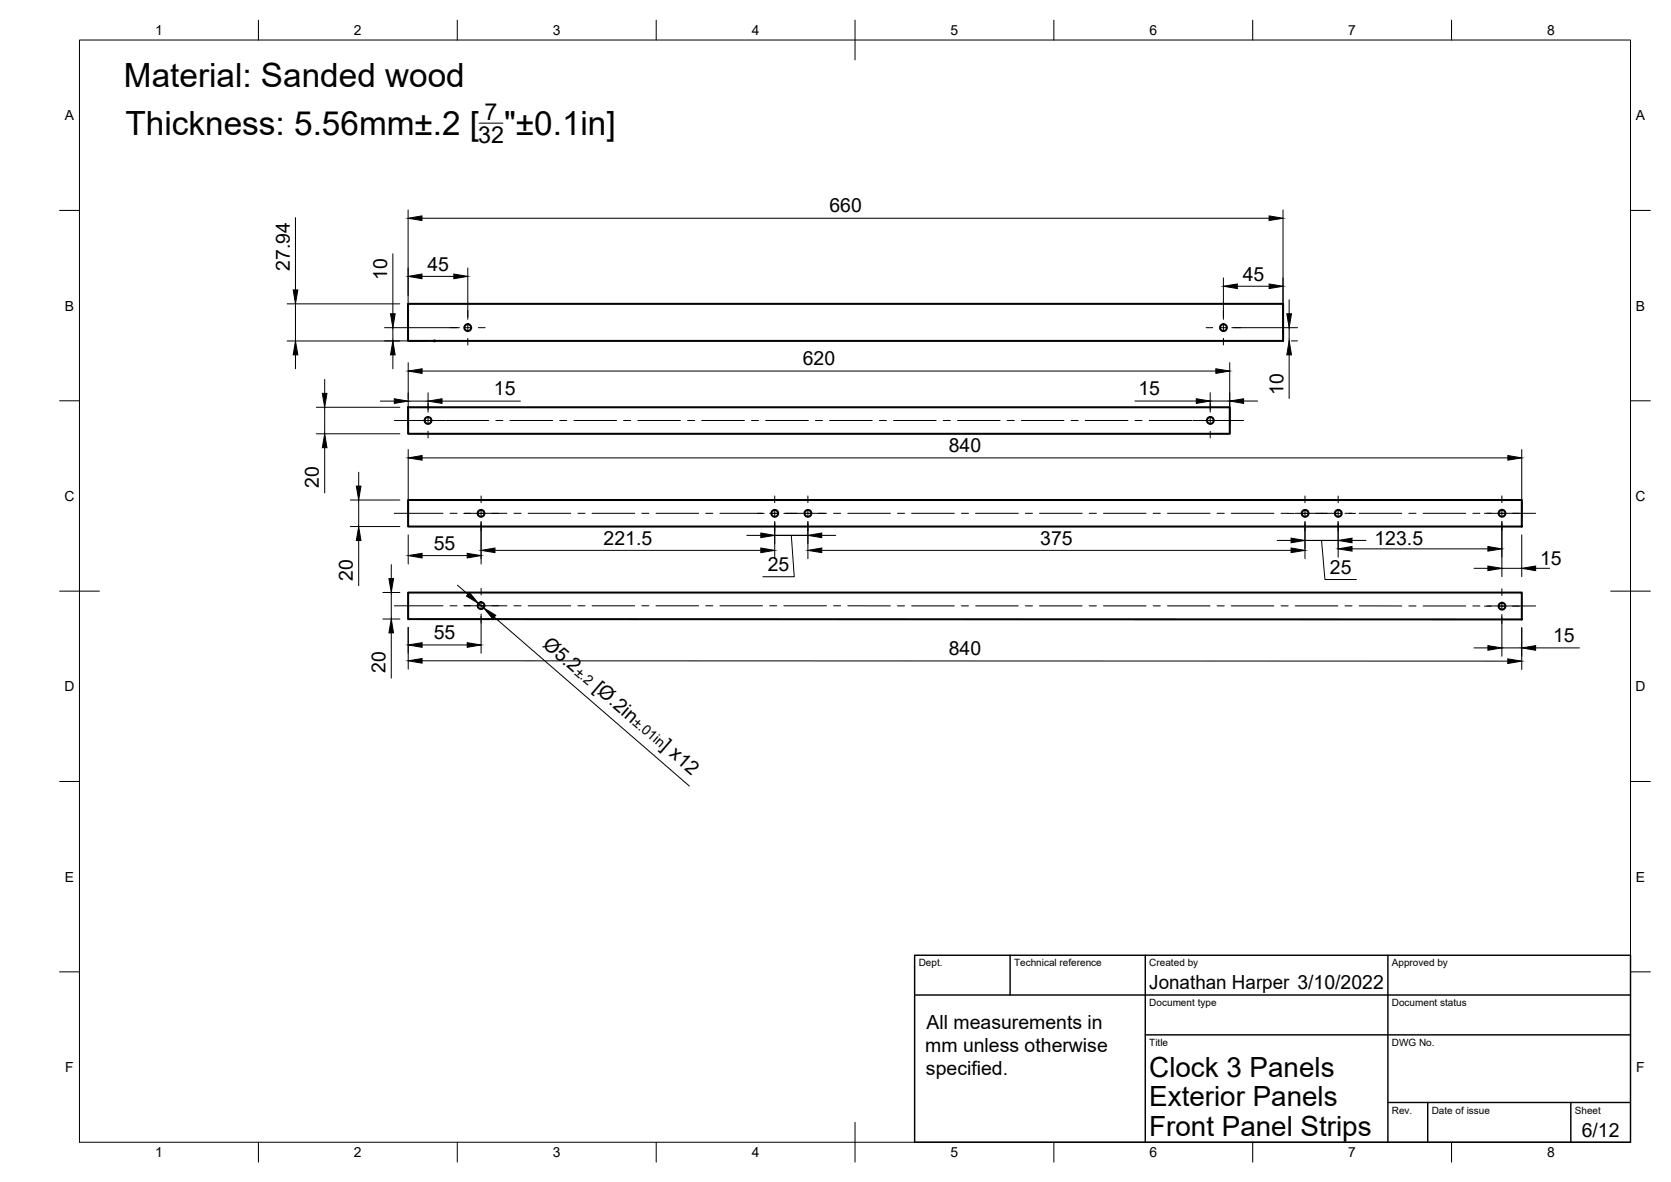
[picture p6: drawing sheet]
<svg xmlns="http://www.w3.org/2000/svg" width="420mm" height="297mm" viewBox="0 0 420 297" stroke-linecap="round" stroke-linejoin="round" font-family="sans-serif">
<!-- layer: Visible -->
<g fill="none" stroke="#000" stroke-width=".51">
<path d="M102.6 76.4h220v9.3h-220zM102.6 102.3h206.6v6.7h-206.6zM102.6 125.7h280.1v6.6h-280.1zM102.6 148.9h280.1v6.8l-280.1-.1z"/>
<circle cx="117.6" cy="82.3" r=".86"/>
<circle cx="307.6" cy="82.3" r=".86"/>
<circle cx="107.6" cy="105.7" r=".86"/>
<circle cx="304.3" cy="105.7" r=".86"/>
<circle cx="121" cy="129" r=".86"/>
<circle cx="194.8" cy="129" r=".86"/>
<circle cx="203.1" cy="129" r=".86"/>
<circle cx="328.2" cy="129" r=".86"/>
<circle cx="336.5" cy="129" r=".86"/>
<circle cx="377.7" cy="129" r=".86"/>
<circle cx="121" cy="152.2" r=".86"/>
<circle cx="377.7" cy="152.3" r=".86"/>
</g>
<circle cx="109.3" cy="85.7" r=".24" fill="#000" stroke="#000" stroke-width=".25"/>
<!-- layer: Border -->
<g fill="none" stroke="#000" stroke-width=".25">
<path d="M20 10.1h390v276.9h-390zM65 5.1v5M115 5.1v5M165 5.1v5M215 5.1v10M265 5.1v5M315 5.1v5M365 5.1v5M15 52.9h5M410 52.9h5M15 100.7h5M410 100.7h5"/>
<path d="M15 148.6h10M405 148.6h10M15 196.4h5M410 196.4h5M15 244.2h5M410 244.2h5M65 287v5M115 287v5M165 287v5M215 282.1v9.9M265 287v5M315 287v5"/>
<path d="M365 287v5"/>
</g>
<!-- layer: TitleBlock -->
<path d="M230 240.1h180v46.9h-180zM230 250h180M254 240.1v9.9M288 240.1v46.9M349 240.1v46.9M288 260.1h122M349 277.1h61M359 277.1v9.9M395 277.1v9.9" fill="none" stroke="#000" stroke-width=".36"/>
<!-- layer: Dimensions -->
<g fill="none" stroke="#000" stroke-width=".25">
<path d="M74.3 54.7v18.2M102.6 52.8v30.8M106.1 54.8h213M322.6 52.8v30.8M72.2 76.4h28.3M74.3 76.4v9.3M98.8 63.8v15.1M106.1 69.5h8M117.6 67.4v12.8M307.6 69.8v10.4M311.1 71.9h8M324.1 75.3v3.6"/>
<path d="M74.3 89.2v3.5M81.6 95.3v3.6M96.7 82.3h18.8M98.8 82.3v3.4M98.8 89.2v3.5M102.6 91.2v15.7M106.1 93.2h199.6M107.2 85.7h-35M107.6 98.7v4.9M304.3 98.7v4.9M309.2 91.2v15.7M309.7 82.3h16.5"/>
<path d="M324.1 82.3v3.4M324.1 89.2v10.9M324.7 85.7h1.5M79.5 102.3h21M79.5 109h21M81.6 102.3v6.7M81.6 112.5v11.4M90.2 118.7v3.5M95.6 100.8h3.5M102.6 113v17.2M102.6 100.8h5M106.1 115.1h273"/>
<path d="M111.1 100.8h19.8M285.4 100.8h15.4M304.3 100.8h4.9M312.7 100.8h3.5M382.6 113v17.2M88.1 125.7h12.4M88.1 132.3h12.4M90.2 125.7v6.6M90.2 135.8v11.4M102.6 134.4v7.3M106.1 139.6h11.4M121 131.1v10.6"/>
<path d="M124.5 138.3h66.8M187.8 134.5h3.5M194.8 131.1v9.3M199 134.5l.7 10.4h-7.9M203.1 134.5h-8.3h8.3M203.1 131.1v9.3M206.6 138.3h118M206.6 134.5h3.5M321.1 135.8h3.5M328.1 131.1v9.3M332.3 135.8l.8 9.8h8M336.5 135.8h-8.4h8.4"/>
<path d="M336.5 131.1v8.9M340 137.9h34.1M340 135.8h3.5M377.6 131.1v13.8M382.6 134.4v10.5M96.3 148.9h4.2M96.3 155.6h4.2M98.4 141.9v3.5M98.4 148.9v6.7M98.4 159.1v11.3M102.6 157.7v10.5M115 147.1l2.7 2.3"/>
<path d="M120.3 151.6l1.3 1.2M121 154.3v9.9M124.3 155.1l49 42.4M370.6 142.8h3.5M377.6 154.4v10.5M377.6 142.8h5M382.6 157.8v10.5M386.1 142.8h3.5M106.1 166.1h273M106.1 162.1h11.4M370.6 162.8h3.5M377.6 162.8h5"/>
<path d="M386.1 162.8h11"/>
</g>
<g fill="#000" stroke="#000" stroke-width=".25">
<path d="M102.6 54.8l3.5-.5v1.1zM319.1 54.3l3.5 .5-3.5 .6zM73.7 72.9h1.2l-.6 3.5zM98.2 78.9h1.2l-.6 3.4zM102.6 69.5l3.5-.6v1.1zM114.1 68.9l3.5 .6-3.5 .5zM307.6 71.9l3.5-.5v1.1zM319.1 71.4l3.5 .5-3.5 .6zM323.6 78.9h1.1l-.6 3.4zM74.3 85.7l.6 3.5h-1.2zM81 98.9h1.2l-.6 3.4zM98.8 85.7l.6 3.5h-1.2z"/>
<path d="M102.6 93.2l3.5-.5v1.1zM305.7 92.7l3.5 .5-3.5 .6zM324.1 85.7l.6 3.5h-1.1zM81.6 109l.6 3.5h-1.2zM99.1 100.2l3.5 .6-3.5 .6zM102.6 115.1l3.5-.6v1.1zM107.6 100.8l3.5-.6v1.2zM300.8 100.2l3.5 .6-3.5 .6zM309.2 100.8l3.5-.6v1.2zM379.1 114.5l3.5 .6-3.5 .5zM89.6 122.2h1.2l-.6 3.5zM90.2 132.3l.6 3.5h-1.2z"/>
<path d="M102.6 139.6l3.5-.5v1.1zM117.5 139.1l3.5 .5-3.5 .6zM121 138.3l3.5-.6v1.2zM191.3 133.9l3.5 .6-3.5 .6zM191.3 137.7l3.5 .6-3.5 .6zM203.1 138.3l3.5-.6v1.2zM203.1 134.5l3.5-.6v1.2zM324.6 135.2l3.5 .6-3.5 .6zM324.6 137.7l3.5 .6-3.5 .6zM336.5 137.9l3.5-.6v1.2zM336.5 135.8l3.5-.6v1.2zM374.1 137.3l3.5 .6-3.5 .6z"/>
<path d="M97.8 145.4h1.2l-.6 3.5zM98.4 155.6l.6 3.5h-1.2zM118 148.9l2.3 2.7-3-1.8zM121.6 152.8l3.1 1.8-.8 .9zM374.1 142.2l3.5 .6-3.5 .6zM382.6 142.8l3.5-.6v1.2zM102.6 166.1l3.5-.6v1.2zM102.6 162.1l3.5-.6v1.2zM117.5 161.5l3.5 .6-3.5 .6zM374.1 162.2l3.5 .6-3.5 .6zM379.1 165.6l3.5 .5-3.5 .6zM382.6 162.8l3.5-.6v1.2z"/>
</g>
<!-- layer: Center Lines -->
<g fill="none" stroke="#000" stroke-width=".25">
<path d="M117.6 78v1.7M307.6 78v1.7M113.2 82.3h1.7M116.7 82.3h1.8M117.6 81.5v1.7M117.6 85v1.7M120.3 82.3h1.7M303.3 82.3h1.6M306.7 82.3h1.8M307.6 81.5v1.7M307.6 85v1.7M310.3 82.3h1.7"/>
<path d="M99.1 105.7h9.4M107.6 101.3v1.7M107.6 104.8v1.8M107.6 108.4v1.7M108.6 105.7h3.4M112.2 105.7h10.7M124.7 105.7h1.7M128.2 105.7h10.8M140.7 105.7h1.8M144.3 105.7h10.7M156.8 105.7h1.8M160.4 105.7h10.7"/>
<path d="M172.9 105.7h1.8M176.4 105.7h10.8M189 105.7h1.7M192.5 105.7h10.7M205 105.7h1.8M208.6 105.7h10.7M221.1 105.7h1.8M224.7 105.7h10.7M237.2 105.7h1.8M240.7 105.7h10.8M253.2 105.7h1.8M256.8 105.7h10.7"/>
<path d="M269.3 105.7h1.8M272.9 105.7h10.7M285.4 105.7h1.8M289 105.7h10.7M299.9 105.7h3.4M303.4 105.7h9.3M304.3 101.3v1.7M304.3 104.8v1.8M304.3 108.4v1.7M99.1 129h12.3M113.2 129h1.7M121 124.6v1.7"/>
<path d="M121 128.1v1.8M121 131.7v1.7M127.4 129h-10.8M129.2 129h1.8M132.8 129h10.7M145.3 129h1.8M148.9 129h10.7M161.4 129h1.8M165 129h10.7M177.4 129h1.8M181 129h11.1M193.5 129h2.2"/>
<path d="M194.8 124.6v1.7M194.8 128.1v1.8M194.8 131.7v1.7M197.1 129h10.7M203.1 124.6v1.7M203.1 128.1v1.8M203.1 131.7v1.7M209.6 129h1.8M213.2 129h10.7M225.7 129h1.8M229.2 129h10.7M241.7 129h1.8"/>
<path d="M245.3 129h10.7M257.8 129h1.8M261.4 129h10.7M273.9 129h1.8M277.5 129h10.7M290 129h1.7M293.5 129h10.7M306 129h1.8M309.6 129h10.7M322.1 129h3.4M325.7 129h11.7M328.1 124.6v1.7"/>
<path d="M328.1 128.1v1.8M328.1 131.7v1.7M336.5 124.6v1.7M336.5 128.1v1.8M336.5 131.7v1.7M338.2 129h2.6M341.8 129h10.7M354.2 129h1.8M357.8 129h10.7M370.3 129h1.8M373.3 129h12.8M377.6 124.6v1.7"/>
<path d="M377.6 128.1v1.8M377.6 131.7v1.7M99.1 152.2h12.3M113.2 152.2h1.7M116.6 152.2h10.8M121 147.8v1.7M121 151.3v1.8M121 154.9v1.7M129.2 152.2h1.8M132.8 152.2h10.7M145.3 152.2h1.8M148.9 152.2h10.7"/>
<path d="M161.4 152.2h1.8M165 152.2h10.7M177.4 152.2h1.8M181 152.2h10.7M193.5 152.2h1.8M197.1 152.2h10.7M209.6 152.2h1.8M213.2 152.2l10.7 .1M225.7 152.3h1.8M229.2 152.3h10.7M241.7 152.3h1.8M245.3 152.3h10.7"/>
<path d="M257.8 152.3h1.8M261.4 152.3h10.7M273.9 152.3h1.8M277.5 152.3h10.7M290 152.3h1.7M293.5 152.3h10.7M306 152.3h1.8M309.6 152.3h10.7M322.1 152.3h1.8M325.7 152.3h10.7M338.2 152.3h1.8M341.8 152.3h10.7"/>
<path d="M354.2 152.3h1.8M357.8 152.3h10.7M370.3 152.3h1.8M377.6 148v1.7M377.6 151.4v1.8M377.6 155v1.7M386.1 152.3h-12.8"/>
</g>
<!-- layer: Annotations -->
<path d="M120.5 31h5.9" fill="none" stroke="#000" stroke-width=".25"/>
<g font-size="8.4">
<text x="31.2" y="22">Material: Sanded wood</text>
<text x="31.6" y="33.9">Thickness: 5.56mm±.2 [</text>
<text x="126.7" y="33.9">&quot;±0.1in]</text>
</g>
<g font-size="7">
<text x="289" y="270.6">Clock 3 Panels</text>
<text x="289" y="278.1">Exterior Panels</text>
<text x="289" y="285.5">Front Panel Strips</text>
</g>
<g font-size="5.9">
<text x="120.2" y="35.9">32</text>
<text x="121.8" y="30.3">7</text>
</g>
<g font-size="4.9">
<text x="208.6" y="53.4">660</text>
<text x="72.8" y="68.1" transform="rotate(-90 72.8 68.1)">27.94</text>
<text x="97.3" y="70.4" transform="rotate(-90 97.3 70.4)">10</text>
<text x="107.5" y="68">45</text>
<text x="312.5" y="70.5">45</text>
<text x="201.9" y="91.8">620</text>
<text x="124.2" y="99.3">15</text>
<text x="286.2" y="99.3">15</text>
<text x="322.7" y="99.3" transform="rotate(-90 322.7 99.3)">10</text>
<text x="238.6" y="113.6">840</text>
<text x="80.2" y="122.6" transform="rotate(-90 80.2 122.6)">20</text>
<text x="151.8" y="136.8">221.5</text>
<text x="261.6" y="136.8">375</text>
<text x="345.6" y="137">123.5</text>
<text x="109.1" y="138.2">55</text>
<text x="193.1" y="143.5">25</text>
<text x="387.2" y="141.9">15</text>
<text x="88.7" y="145.9" transform="rotate(-90 88.7 145.9)">20</text>
<text x="334.4" y="144.2">25</text>
<text x="109.1" y="160.6">55</text>
<text x="390.5" y="161.4">15</text>
<text x="136.3" y="162.3" transform="rotate(41 136.3 162.3)">Ø5.2</text>
<text x="238.6" y="164.6">840</text>
<text x="96.9" y="169.2" transform="rotate(-90 96.9 169.2)">20</text>
<text x="149" y="173.3" transform="rotate(41 149 173.3)">[Ø.2in</text>
<text x="166" y="188.1" transform="rotate(41 166 188.1)">] x12</text>
<text x="289" y="248.5">Jonathan Harper 3/10/2022</text>
<text x="233" y="258.5">All measurements in</text>
<text x="232.6" y="264.3">mm unless otherwise</text>
<text x="232.8" y="270.2">specified.</text>
<text x="397.7" y="285.7">6/12</text>
</g>
<g font-size="3.5">
<text x="39" y="8.8">1</text>
<text x="89" y="8.8">2</text>
<text x="139" y="8.8">3</text>
<text x="189" y="8.8">4</text>
<text x="239" y="8.8">5</text>
<text x="289" y="8.8">6</text>
<text x="339" y="8.8">7</text>
<text x="389" y="8.8">8</text>
<text x="16.3" y="30.2">A</text>
<text x="411.3" y="30.2">A</text>
<text x="16.3" y="78">B</text>
<text x="411.3" y="78">B</text>
<text x="16.2" y="125.9">C</text>
<text x="411.2" y="125.9">C</text>
<text x="16.2" y="173.7">D</text>
<text x="144.3" y="169.3" transform="rotate(41 144.3 169.3)">±.2</text>
<text x="411.2" y="173.7">D</text>
<text x="158.8" y="181.8" transform="rotate(41 158.8 181.8)">±.01in</text>
<text x="16.3" y="221.6">E</text>
<text x="411.3" y="221.6">E</text>
<text x="16.4" y="269.4">F</text>
<text x="411.4" y="269.4">F</text>
<text x="39" y="290.8">1</text>
<text x="89" y="290.8">2</text>
<text x="139" y="290.8">3</text>
<text x="189" y="290.8">4</text>
<text x="239" y="290.8">5</text>
<text x="289" y="290.8">6</text>
<text x="339" y="290.8">7</text>
<text x="389" y="290.8">8</text>
</g>
<g font-size="2.5">
<text x="231" y="242.9">Dept.</text>
<text x="255" y="242.9">Technical reference</text>
<text x="289" y="242.9">Created by</text>
<text x="350" y="242.9">Approved by</text>
<text x="289" y="252.8">Document type</text>
<text x="350" y="252.8">Document status</text>
<text x="289" y="262.9">Title</text>
<text x="350" y="262.9">DWG No.</text>
<text x="350" y="279.9">Rev.</text>
<text x="360" y="279.9">Date of issue</text>
<text x="396" y="279.9">Sheet</text>
</g>
</svg>
